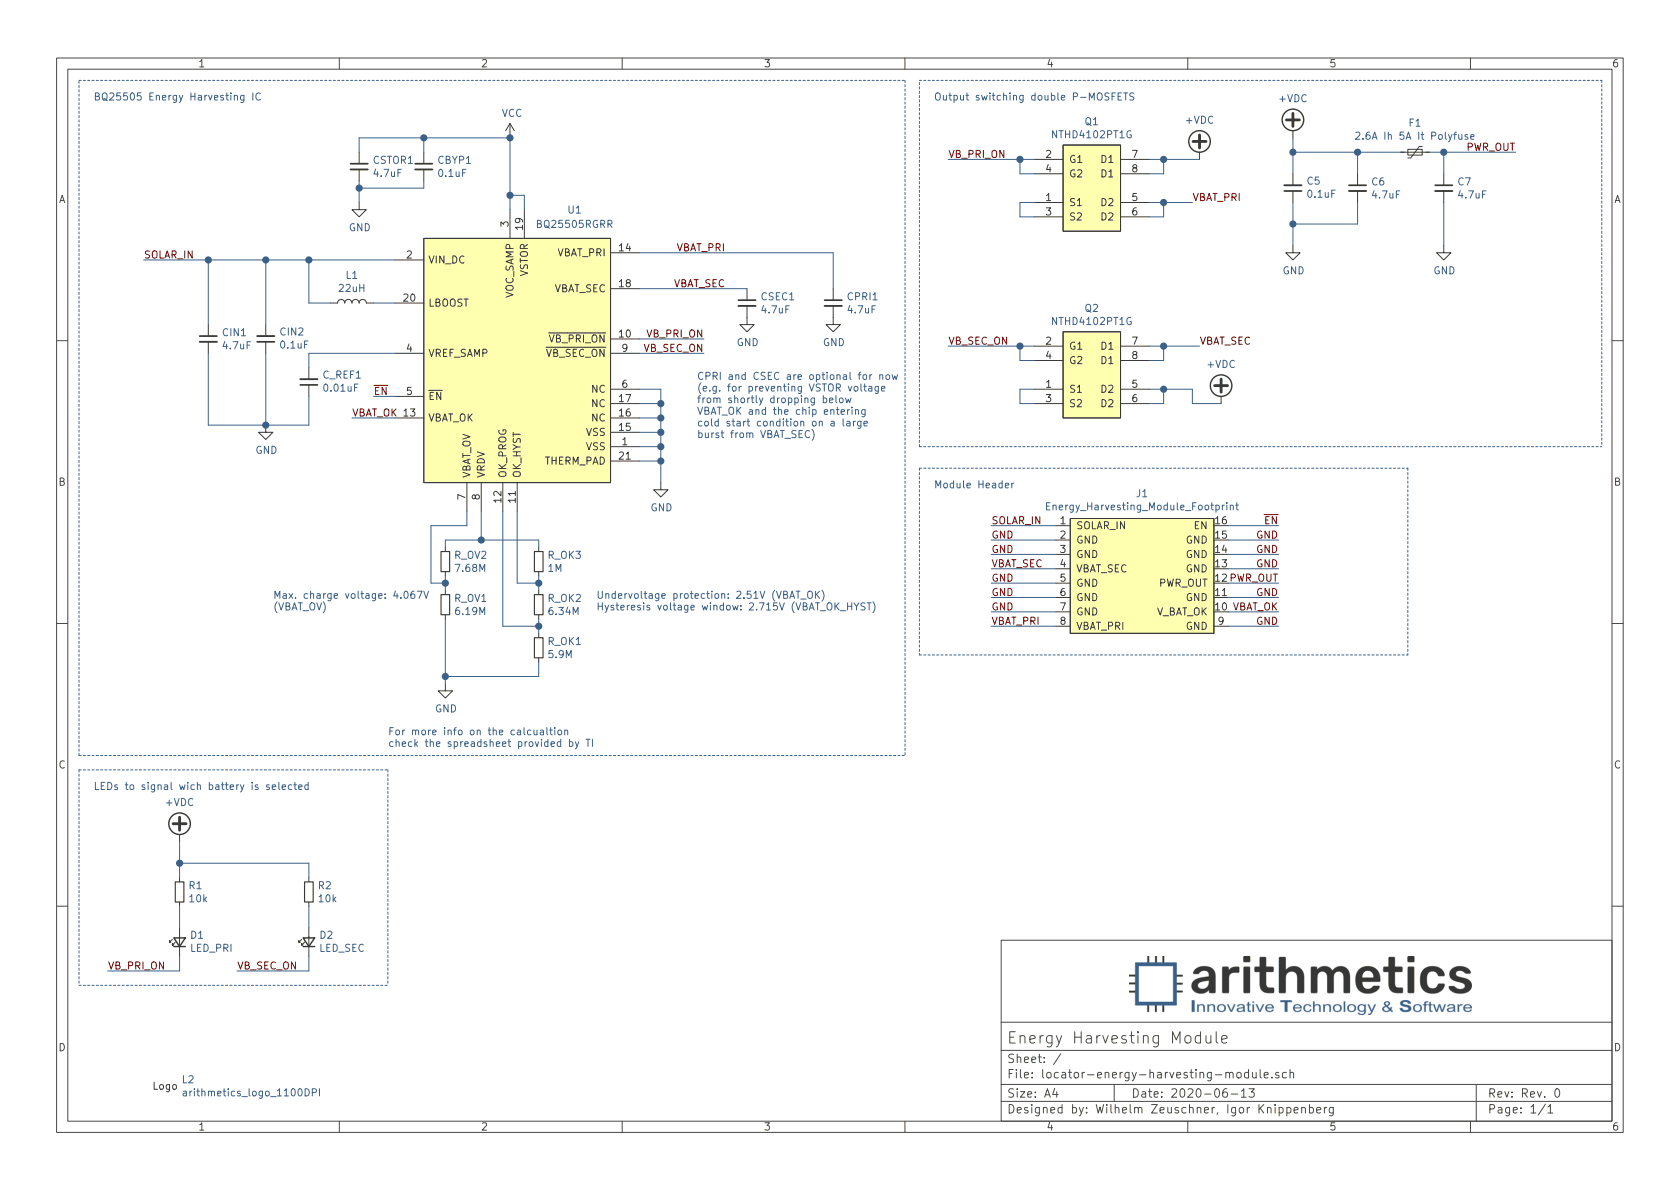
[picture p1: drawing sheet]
EESchema Schematic File Version 4
EELAYER 30 0
EELAYER END
$Descr A4 11693 8268
encoding utf-8
Sheet 1 1
Title "Energy Harvesting Module"
Date "2020-06-13"
Rev "Rev. 0"
Comp "Wilhelm Zeuschner, Igor Knippenberg"
Comment1 ""
Comment2 ""
Comment3 ""
Comment4 ""
$EndDescr
$Comp
L power:GND #PWR04
U 1 1
P 4600 3350
F 0 "#PWR04" H 4600 3100 50  0001 C CNN
F 1 "GND" H 4605 3177 50  0000 C CNN
F 2 "" H 4600 3350 50  0001 C CNN
F 3 "" H 4600 3350 50  0001 C CNN
	1    4600 3350
	1    0    0    -1  
$EndComp
Wire Wire Line
	4600 3350 4600 3200
Wire Wire Line
	4600 2800 4450 2800
Wire Wire Line
	4450 2900 4600 2900
Connection ~ 4600 2900
Wire Wire Line
	4600 2900 4600 2800
Wire Wire Line
	4450 3000 4600 3000
Connection ~ 4600 3000
Wire Wire Line
	4600 3000 4600 2900
Wire Wire Line
	4450 3100 4600 3100
Connection ~ 4600 3100
Wire Wire Line
	4600 3100 4600 3000
Wire Wire Line
	4450 3200 4600 3200
Connection ~ 4600 3200
Wire Wire Line
	4600 3200 4600 3100
Wire Wire Line
	4600 2700 4600 2800
Wire Wire Line
	4450 2700 4600 2700
Connection ~ 4600 2800
$Comp
L Device:L L1
U 1 1
P 2450 2100
F 0 "L1" V 2640 2100 50  0000 C CNN
F 1 "22uH" V 2549 2100 50  0000 C CNN
F 2 "Locator_Footprints:L_Coilcraft_LPS4018" H 2450 2100 50  0001 C CNN
F 3 "https://www.mouser.de/datasheet/2/597/lps4018-270702.pdf" H 2450 2100 50  0001 C CNN
F 4 "Fixed Inductors 22uH Shld 20% 830mA 360 mOhms " H 2450 2100 50  0001 C CNN "Description"
F 5 "https://www.mouser.de/ProductDetail/Coilcraft/LPS4018-223MRB?qs=QQJxVsr8EGYUSn8mrv3X3Q%3D%3D" H 2450 2100 50  0001 C CNN "Link"
F 6 "LPS4018-223MRB" H 2450 2100 50  0001 C CNN "MPN"
F 7 "Coilcraft " H 2450 2100 50  0001 C CNN "Manufacturer"
F 8 "Nonstandard" H 2450 2100 50  0001 C CNN "Package"
F 9 "994-LPS4018-223MRB " H 2450 2100 50  0001 C CNN "SPN"
	1    2450 2100
	0    -1   -1   0   
$EndComp
$Comp
L Device:C_Small CIN1
U 1 1
P 1450 2350
F 0 "CIN1" H 1542 2396 50  0000 L CNN
F 1 "4.7uF" H 1542 2305 50  0000 L CNN
F 2 "Capacitor_SMD:C_0603_1608Metric" H 1450 2350 50  0001 C CNN
F 3 "https://product.tdk.com/info/en/catalog/datasheets/mlcc_commercial_general_en.pdf" H 1450 2350 50  0001 C CNN
F 4 "4.7µF ±10% 16V Ceramic Capacitor X5R 0603 (1608 Metric)" H 1450 2350 50  0001 C CNN "Description"
F 5 "https://www.digikey.de/product-detail/en/tdk-corporation/C1608X5R1C475K080AC/445-7478-1-ND/2733550" H 1450 2350 50  0001 C CNN "Link"
F 6 "C1608X5R1C475K080AC" H 1450 2350 50  0001 C CNN "MPN"
F 7 "TDK Corporation" H 1450 2350 50  0001 C CNN "Manufacturer"
F 8 "C-0603 (1608 Metric) " H 1450 2350 50  0001 C CNN "Package"
F 9 "445-7478-1-ND" H 1450 2350 50  0001 C CNN "SPN"
	1    1450 2350
	1    0    0    -1  
$EndComp
$Comp
L Device:C_Small C_REF1
U 1 1
P 2150 2650
F 0 "C_REF1" H 2058 2604 50  0000 R CNN
F 1 "0.01uF" H 2058 2695 50  0000 R CNN
F 2 "Capacitor_SMD:C_0603_1608Metric" H 2150 2650 50  0001 C CNN
F 3 "https://www.murata.com/~/media/webrenewal/support/library/catalog/products/capacitor/mlcc/c02e.ashx?la=en-us" H 2150 2650 50  0001 C CNN
F 4 "10000pF ±5% 50V Ceramic Capacitor C0G, NP0 0603 (1608 Metric)" H 2150 2650 50  0001 C CNN "Description"
F 5 "https://www.digikey.de/product-detail/en/murata-electronics/GRM1885C1H103JA01D/490-9666-1-ND/4934772" H 2150 2650 50  0001 C CNN "Link"
F 6 "GRM1885C1H103JA01D" H 2150 2650 50  0001 C CNN "MPN"
F 7 "Murata Electronics" H 2150 2650 50  0001 C CNN "Manufacturer"
F 8 "C-0603 (1608 Metric) " H 2150 2650 50  0001 C CNN "Package"
F 9 "490-9666-1-ND" H 2150 2650 50  0001 C CNN "SPN"
	1    2150 2650
	-1   0    0    1   
$EndComp
Wire Wire Line
	2600 2100 2750 2100
Wire Wire Line
	1450 2250 1450 1800
Wire Wire Line
	1000 1800 1450 1800
Wire Wire Line
	2150 2100 2150 1800
Wire Wire Line
	2150 1800 2750 1800
Wire Wire Line
	2150 2100 2300 2100
$Comp
L power:GND #PWR01
U 1 1
P 1850 2950
F 0 "#PWR01" H 1850 2700 50  0001 C CNN
F 1 "GND" H 1855 2777 50  0000 C CNN
F 2 "" H 1850 2950 50  0001 C CNN
F 3 "" H 1850 2950 50  0001 C CNN
	1    1850 2950
	1    0    0    -1  
$EndComp
Wire Wire Line
	3550 1450 3550 1350
Wire Wire Line
	3550 1350 3650 1350
Wire Wire Line
	3650 1350 3650 1450
$Comp
L Device:R_Small R_OV2
U 1 1
P 3100 3900
F 0 "R_OV2" H 3159 3946 50  0000 L CNN
F 1 "7.68M" H 3159 3855 50  0000 L CNN
F 2 "Resistor_SMD:R_0603_1608Metric" H 3100 3900 50  0001 C CNN
F 3 "https://www.vishay.com/docs/20035/dcrcwe3.pdf" H 3100 3900 50  0001 C CNN
F 4 "" H 3100 3900 50  0001 C CNN "Mouser Link"
F 5 "7.68 MOhms ±1% 0.1W, 1/10W Chip Resistor 0603 (1608 Metric) Automotive AEC-Q200 Thick Film" H 3100 3900 50  0001 C CNN "Description"
F 6 "https://www.digikey.de/product-detail/en/vishay-dale/CRCW06037M68FKEA/541-7-68MHCT-ND/1180253" H 3100 3900 50  0001 C CNN "Link"
F 7 "CRCW06037M68FKEA" H 3100 3900 50  0001 C CNN "MPN"
F 8 "Vishay Dale" H 3100 3900 50  0001 C CNN "Manufacturer"
F 9 "R-0603 (1608 Metric) " H 3100 3900 50  0001 C CNN "Package"
F 10 "541-7.68MHCT-ND" H 3100 3900 50  0001 C CNN "SPN"
	1    3100 3900
	1    0    0    -1  
$EndComp
$Comp
L Device:R_Small R_OV1
U 1 1
P 3100 4200
F 0 "R_OV1" H 3159 4246 50  0000 L CNN
F 1 "6.19M" H 3159 4155 50  0000 L CNN
F 2 "Resistor_SMD:R_0603_1608Metric" H 3100 4200 50  0001 C CNN
F 3 "https://www.vishay.com/docs/20035/dcrcwe3.pdf" H 3100 4200 50  0001 C CNN
F 4 "" H 3100 4200 50  0001 C CNN "Mouser Link"
F 5 "6.19 MOhms ±1% 0.1W, 1/10W Chip Resistor 0603 (1608 Metric) Automotive AEC-Q200 Thick Film" H 3100 4200 50  0001 C CNN "Description"
F 6 "https://www.digikey.de/product-detail/en/vishay-dale/CRCW06036M19FKEA/541-6-19MHCT-ND/1180242" H 3100 4200 50  0001 C CNN "Link"
F 7 "CRCW06036M19FKEA" H 3100 4200 50  0001 C CNN "MPN"
F 8 "Vishay Dale" H 3100 4200 50  0001 C CNN "Manufacturer"
F 9 "R-0603 (1608 Metric) " H 3100 4200 50  0001 C CNN "Package"
F 10 "541-6.19MHCT-ND" H 3100 4200 50  0001 C CNN "SPN"
	1    3100 4200
	1    0    0    -1  
$EndComp
$Comp
L Device:R_Small R_OK2
U 1 1
P 3750 4200
F 0 "R_OK2" H 3809 4246 50  0000 L CNN
F 1 "6.34M" H 3809 4155 50  0000 L CNN
F 2 "Resistor_SMD:R_0603_1608Metric" H 3750 4200 50  0001 C CNN
F 3 "https://www.vishay.com/docs/20035/dcrcwe3.pdf" H 3750 4200 50  0001 C CNN
F 4 "" H 3750 4200 50  0001 C CNN "Mouser Link"
F 5 "6.34 MOhms ±1% 0.1W, 1/10W Chip Resistor 0603 (1608 Metric) Automotive AEC-Q200 Thick Film" H 3750 4200 50  0001 C CNN "Description"
F 6 "https://www.digikey.com/product-detail/en/vishay-dale/CRCW06036M34FKEA/541-6-34MHCT-ND/1180244" H 3750 4200 50  0001 C CNN "Link"
F 7 "CRCW06036M34FKEA" H 3750 4200 50  0001 C CNN "MPN"
F 8 "Vishay Dale" H 3750 4200 50  0001 C CNN "Manufacturer"
F 9 "R-0603 (1608 Metric) " H 3750 4200 50  0001 C CNN "Package"
F 10 "541-6.34MHCT-ND" H 3750 4200 50  0001 C CNN "SPN"
	1    3750 4200
	1    0    0    -1  
$EndComp
$Comp
L Device:R_Small R_OK1
U 1 1
P 3750 4500
F 0 "R_OK1" H 3809 4546 50  0000 L CNN
F 1 "5.9M" H 3809 4455 50  0000 L CNN
F 2 "Resistor_SMD:R_0603_1608Metric" H 3750 4500 50  0001 C CNN
F 3 "https://www.vishay.com/docs/20035/dcrcwe3.pdf" H 3750 4500 50  0001 C CNN
F 4 "" H 3750 4500 50  0001 C CNN "Mouser Link"
F 5 "5.9 MOhms ±1% 0.1W, 1/10W Chip Resistor 0603 (1608 Metric) Automotive AEC-Q200 Thick Film" H 3750 4500 50  0001 C CNN "Description"
F 6 "https://www.digikey.com/product-detail/en/vishay-dale/CRCW06035M90FKEA/541-5-90MHCT-ND/1180240" H 3750 4500 50  0001 C CNN "Link"
F 7 "CRCW06035M90FKEA" H 3750 4500 50  0001 C CNN "MPN"
F 8 "Vishay Dale" H 3750 4500 50  0001 C CNN "Manufacturer"
F 9 "R-0603 (1608 Metric) " H 3750 4500 50  0001 C CNN "Package"
F 10 "541-5.90MHCT-ND" H 3750 4500 50  0001 C CNN "SPN"
	1    3750 4500
	1    0    0    -1  
$EndComp
$Comp
L Device:R_Small R_OK3
U 1 1
P 3750 3900
F 0 "R_OK3" H 3809 3946 50  0000 L CNN
F 1 "1M" H 3809 3855 50  0000 L CNN
F 2 "Resistor_SMD:R_0603_1608Metric" H 3750 3900 50  0001 C CNN
F 3 "https://www.yageo.com/upload/media/product/productsearch/datasheet/rchip/PYu-AC_51_RoHS_L_7.pdf" H 3750 3900 50  0001 C CNN
F 4 "" H 3750 3900 50  0001 C CNN "Mouser link"
F 5 "1 MOhms ±1% 0.1W, 1/10W Chip Resistor 0603 (1608 Metric) Automotive AEC-Q200, Moisture Resistant Thick Film" H 3750 3900 50  0001 C CNN "Description"
F 6 "https://www.digikey.com/product-detail/en/yageo/AC0603FR-071ML/311-1MLDCT-ND/2828141" H 3750 3900 50  0001 C CNN "Link"
F 7 "AC0603FR-071ML" H 3750 3900 50  0001 C CNN "MPN"
F 8 "Yageo" H 3750 3900 50  0001 C CNN "Manufacturer"
F 9 "R-0603 (1608 Metric) " H 3750 3900 50  0001 C CNN "Package"
F 10 "311-1MLDCT-ND" H 3750 3900 50  0001 C CNN "SPN"
	1    3750 3900
	1    0    0    -1  
$EndComp
$Comp
L power:GND #PWR03
U 1 1
P 3100 4750
F 0 "#PWR03" H 3100 4500 50  0001 C CNN
F 1 "GND" H 3105 4577 50  0000 C CNN
F 2 "" H 3100 4750 50  0001 C CNN
F 3 "" H 3100 4750 50  0001 C CNN
	1    3100 4750
	1    0    0    -1  
$EndComp
Wire Wire Line
	3750 3750 3750 3800
Wire Wire Line
	3000 4050 3100 4050
Wire Wire Line
	3100 4050 3100 4000
Wire Wire Line
	3100 4050 3100 4100
Connection ~ 3100 4050
Wire Wire Line
	3750 4350 3750 4300
Wire Wire Line
	3750 4400 3750 4350
Connection ~ 3750 4350
Wire Wire Line
	3100 3750 3100 3800
Wire Wire Line
	3100 3750 3350 3750
Wire Wire Line
	3350 3550 3350 3750
Wire Wire Line
	3000 3650 3250 3650
Wire Wire Line
	3250 3650 3250 3550
Wire Wire Line
	3000 3650 3000 4050
Wire Wire Line
	3750 4700 3750 4600
Wire Wire Line
	3750 4000 3750 4050
Wire Wire Line
	3100 4300 3100 4700
Connection ~ 3350 3750
Wire Wire Line
	3500 4350 3750 4350
Wire Wire Line
	3100 4700 3750 4700
Connection ~ 3100 4700
Wire Wire Line
	3100 4700 3100 4750
Wire Wire Line
	3750 4050 3600 4050
Connection ~ 3750 4050
Wire Wire Line
	3750 4050 3750 4100
$Comp
L Device:C_Small CSTOR1
U 1 1
P 2500 1150
F 0 "CSTOR1" H 2592 1196 50  0000 L CNN
F 1 "4.7uF" H 2592 1105 50  0000 L CNN
F 2 "Capacitor_SMD:C_0603_1608Metric" H 2500 1150 50  0001 C CNN
F 3 "https://product.tdk.com/info/en/catalog/datasheets/mlcc_commercial_general_en.pdf" H 2500 1150 50  0001 C CNN
F 4 "4.7µF ±10% 16V Ceramic Capacitor X5R 0603 (1608 Metric)" H 2500 1150 50  0001 C CNN "Description"
F 5 "https://www.digikey.de/product-detail/en/tdk-corporation/C1608X5R1C475K080AC/445-7478-1-ND/2733550" H 2500 1150 50  0001 C CNN "Link"
F 6 "C1608X5R1C475K080AC" H 2500 1150 50  0001 C CNN "MPN"
F 7 "TDK Corporation" H 2500 1150 50  0001 C CNN "Manufacturer"
F 8 "C-0603 (1608 Metric) " H 2500 1150 50  0001 C CNN "Package"
F 9 "445-7478-1-ND" H 2500 1150 50  0001 C CNN "SPN"
	1    2500 1150
	1    0    0    -1  
$EndComp
Wire Wire Line
	2150 2550 2150 2450
Wire Wire Line
	2150 2950 2150 2750
Wire Wire Line
	1450 2450 1450 2950
Connection ~ 1450 1800
Wire Wire Line
	2150 2450 2750 2450
$Comp
L Device:C_Small CIN2
U 1 1
P 1850 2350
F 0 "CIN2" H 1758 2304 50  0000 R CNN
F 1 "0.1uF" H 1758 2395 50  0000 R CNN
F 2 "Capacitor_SMD:C_0603_1608Metric" H 1850 2350 50  0001 C CNN
F 3 "https://content.kemet.com/datasheets/KEM_C1090_X7R_ESD.pdf" H 1850 2350 50  0001 C CNN
F 4 "0.1µF ±5% 16V Ceramic Capacitor X7R 0603 (1608 Metric)" H 1850 2350 50  0001 C CNN "Description"
F 5 "https://www.digikey.com/product-detail/en/kemet/C0603X104J4RECAUTO/399-17843-6-ND/8640583" H 1850 2350 50  0001 C CNN "Link"
F 6 "C0603X104J4RECAUTO" H 1850 2350 50  0001 C CNN "MPN"
F 7 "KEMET" H 1850 2350 50  0001 C CNN "Manufacturer"
F 8 "C-0603 (1608 Metric) " H 1850 2350 50  0001 C CNN "Package"
F 9 "399-17843-6-ND" H 1850 2350 50  0001 C CNN "SPN"
	1    1850 2350
	-1   0    0    1   
$EndComp
Wire Wire Line
	1850 2250 1850 1800
Wire Wire Line
	1450 1800 1850 1800
Wire Wire Line
	1850 1800 2150 1800
Connection ~ 1850 1800
Connection ~ 2150 1800
Wire Wire Line
	1450 2950 1850 2950
Wire Wire Line
	1850 2450 1850 2950
Connection ~ 1850 2950
Wire Wire Line
	1850 2950 2150 2950
Text Notes 2700 5200 0    50   ~ 0
For more info on the calcualtion\ncheck the spreadsheet provided by TI
Wire Wire Line
	2500 1050 2500 950 
Connection ~ 3550 1350
$Comp
L power:GND #PWR02
U 1 1
P 2500 1400
F 0 "#PWR02" H 2500 1150 50  0001 C CNN
F 1 "GND" H 2505 1227 50  0000 C CNN
F 2 "" H 2500 1400 50  0001 C CNN
F 3 "" H 2500 1400 50  0001 C CNN
	1    2500 1400
	1    0    0    -1  
$EndComp
Wire Wire Line
	2500 1400 2500 1300
Connection ~ 2500 1300
Wire Wire Line
	2500 1300 2500 1250
Wire Wire Line
	3550 950  3550 1350
Text Label 1000 1800 0    50   ~ 0
SOLAR_IN
Text Label 5050 2000 2    50   ~ 0
VBAT_SEC
Text Label 5050 1750 2    50   ~ 0
VBAT_PRI
Text Label 6900 3650 0    50   ~ 0
SOLAR_IN
Text Label 6900 3750 0    50   ~ 0
GND
Text Label 6900 4150 0    50   ~ 0
GND
Text Label 8900 3750 2    50   ~ 0
GND
Text Label 8900 3950 2    50   ~ 0
GND
Text Label 6900 4350 0    50   ~ 0
VBAT_PRI
Text Notes 6500 3400 0    50   ~ 0
Module Header
Text Label 6900 3950 0    50   ~ 0
VBAT_SEC
Wire Notes Line
	9800 3250 9800 4550
$Comp
L Device:Polyfuse_Small F1
U 1 1
P 9850 1050
F 0 "F1" V 9645 1050 50  0000 C CNN
F 1 "2.6A Ih 5A It Polyfuse" V 9736 1050 50  0000 C CNN
F 2 "Fuse:Fuse_1812_4532Metric_Castellated" H 9900 850 50  0001 L CNN
F 3 "https://www.belfuse.com/resources/datasheets/circuitprotection/ds-cp-0zcg-series.pdf" H 9850 1050 50  0001 C CNN
F 4 "Polymeric PTC Resettable Fuse 8V 2.6A Ih Surface Mount 1812 (4532 Metric), Concave" H 9850 1050 50  0001 C CNN "Description"
F 5 "https://www.digikey.de/product-detail/en/bel-fuse-inc/0ZCG0260FF2C/507-1778-1-ND/4156282" H 9850 1050 50  0001 C CNN "Link"
F 6 "0ZCG0260FF2C" H 9850 1050 50  0001 C CNN "MPN"
F 7 "Bel Fuse Inc." H 9850 1050 50  0001 C CNN "Manufacturer"
F 8 "1812 (4532 Metric), Concave " H 9850 1050 50  0001 C CNN "Package"
F 9 "507-1778-1-ND" H 9850 1050 50  0001 C CNN "SPN"
	1    9850 1050
	0    1    1    0   
$EndComp
Wire Notes Line
	6400 3250 9800 3250
Wire Notes Line
	6400 3250 6400 4550
Wire Notes Line
	6400 4550 9800 4550
$Comp
L Device:C_Small C6
U 1 1
P 9450 1300
F 0 "C6" H 9542 1346 50  0000 L CNN
F 1 "4.7uF" H 9542 1255 50  0000 L CNN
F 2 "Capacitor_SMD:C_0603_1608Metric" H 9450 1300 50  0001 C CNN
F 3 "https://product.tdk.com/info/en/catalog/datasheets/mlcc_commercial_general_en.pdf" H 9450 1300 50  0001 C CNN
F 4 "4.7µF ±10% 16V Ceramic Capacitor X5R 0603 (1608 Metric)" H 9450 1300 50  0001 C CNN "Description"
F 5 "https://www.digikey.de/product-detail/en/tdk-corporation/C1608X5R1C475K080AC/445-7478-1-ND/2733550" H 9450 1300 50  0001 C CNN "Link"
F 6 "C1608X5R1C475K080AC" H 9450 1300 50  0001 C CNN "MPN"
F 7 "TDK Corporation" H 9450 1300 50  0001 C CNN "Manufacturer"
F 8 "C-0603 (1608 Metric) " H 9450 1300 50  0001 C CNN "Package"
F 9 "445-7478-1-ND" H 9450 1300 50  0001 C CNN "SPN"
	1    9450 1300
	1    0    0    -1  
$EndComp
$Comp
L Device:C_Small C5
U 1 1
P 9000 1300
F 0 "C5" H 8908 1254 50  0000 R CNN
F 1 "0.1uF" H 8908 1345 50  0000 R CNN
F 2 "Capacitor_SMD:C_0603_1608Metric" H 9000 1300 50  0001 C CNN
F 3 "https://content.kemet.com/datasheets/KEM_C1090_X7R_ESD.pdf" H 9000 1300 50  0001 C CNN
F 4 "0.1µF ±5% 16V Ceramic Capacitor X7R 0603 (1608 Metric)" H 9000 1300 50  0001 C CNN "Description"
F 5 "https://www.digikey.com/product-detail/en/kemet/C0603X104J4RECAUTO/399-17843-6-ND/8640583" H 9000 1300 50  0001 C CNN "Link"
F 6 "C0603X104J4RECAUTO" H 9000 1300 50  0001 C CNN "MPN"
F 7 "KEMET" H 9000 1300 50  0001 C CNN "Manufacturer"
F 8 "C-0603 (1608 Metric) " H 9000 1300 50  0001 C CNN "Package"
F 9 "399-17843-6-ND" H 9000 1300 50  0001 C CNN "SPN"
	1    9000 1300
	-1   0    0    1   
$EndComp
Text Notes 6500 700  0    50   ~ 0
Output switching double P-MOSFETS
Wire Notes Line
	6400 3100 6400 550 
Connection ~ 8100 1400
Wire Wire Line
	8300 1400 8100 1400
Text Label 8300 1400 0    50   ~ 0
VBAT_PRI
Connection ~ 8100 2400
Wire Wire Line
	8100 2400 8350 2400
$Comp
L power:+VDC #PWR011
U 1 1
P 8500 2800
F 0 "#PWR011" H 8500 2700 50  0001 C CNN
F 1 "+VDC" H 8500 3075 50  0000 C CNN
F 2 "" H 8500 2800 50  0001 C CNN
F 3 "" H 8500 2800 50  0001 C CNN
	1    8500 2800
	1    0    0    -1  
$EndComp
Wire Wire Line
	8000 2400 8100 2400
Connection ~ 8100 2700
Wire Wire Line
	8300 2700 8100 2700
Text Label 8350 2400 0    50   ~ 0
VBAT_SEC
Connection ~ 8100 1100
Wire Wire Line
	8350 1100 8100 1100
Wire Wire Line
	7100 2800 7200 2800
Wire Wire Line
	7100 2700 7100 2800
Wire Wire Line
	7200 2700 7100 2700
Wire Wire Line
	7100 1400 7200 1400
Wire Wire Line
	7100 1500 7200 1500
Wire Wire Line
	7100 1400 7100 1500
Wire Wire Line
	8100 2800 8000 2800
Wire Wire Line
	8100 2700 8100 2800
Wire Wire Line
	8000 2700 8100 2700
Wire Wire Line
	8100 2500 8000 2500
Wire Wire Line
	8100 2400 8100 2500
Wire Wire Line
	8100 1500 8000 1500
Wire Wire Line
	8100 1400 8100 1500
Wire Wire Line
	8000 1400 8100 1400
Wire Wire Line
	8100 1200 8000 1200
Wire Wire Line
	8100 1100 8100 1200
Wire Wire Line
	8000 1100 8100 1100
Wire Wire Line
	7100 2400 7200 2400
Connection ~ 7100 2400
Wire Wire Line
	7100 2500 7200 2500
Wire Wire Line
	7100 2400 7100 2500
Wire Wire Line
	7100 1100 7200 1100
Connection ~ 7100 1100
Wire Wire Line
	7100 1200 7100 1100
Wire Wire Line
	7200 1200 7100 1200
Wire Notes Line
	550  550  6300 550 
Wire Notes Line
	6300 550  6300 5250
Wire Notes Line
	550  5250 550  550 
Wire Notes Line
	550  5250 6300 5250
Text Notes 650  700  0    50   ~ 0
BQ25505 Energy Harvesting IC
$Comp
L power:+VDC #PWR0101
U 1 1
P 9000 950
F 0 "#PWR0101" H 9000 850 50  0001 C CNN
F 1 "+VDC" H 9000 1225 50  0000 C CNN
F 2 "" H 9000 950 50  0001 C CNN
F 3 "" H 9000 950 50  0001 C CNN
	1    9000 950 
	1    0    0    -1  
$EndComp
$Comp
L power:GND #PWR0102
U 1 1
P 9000 1700
F 0 "#PWR0102" H 9000 1450 50  0001 C CNN
F 1 "GND" H 9005 1527 50  0000 C CNN
F 2 "" H 9000 1700 50  0001 C CNN
F 3 "" H 9000 1700 50  0001 C CNN
	1    9000 1700
	1    0    0    -1  
$EndComp
Wire Wire Line
	9000 950  9000 1050
Wire Wire Line
	9000 1050 9450 1050
Wire Wire Line
	9450 1050 9450 1200
Connection ~ 9000 1050
Wire Wire Line
	9000 1050 9000 1200
Wire Wire Line
	9000 1550 9450 1550
Wire Wire Line
	9450 1550 9450 1400
Connection ~ 9000 1550
Wire Wire Line
	9000 1550 9000 1400
Text Label 10550 1050 2    50   ~ 0
PWR_OUT
Wire Wire Line
	10550 1050 10050 1050
Wire Wire Line
	9000 1550 9000 1700
$Comp
L power:GND #PWR0103
U 1 1
P 10050 1700
F 0 "#PWR0103" H 10050 1450 50  0001 C CNN
F 1 "GND" H 10055 1527 50  0000 C CNN
F 2 "" H 10050 1700 50  0001 C CNN
F 3 "" H 10050 1700 50  0001 C CNN
	1    10050 1700
	1    0    0    -1  
$EndComp
Wire Wire Line
	9750 1050 9450 1050
Connection ~ 9450 1050
Wire Notes Line
	11150 550  11150 3100
Wire Notes Line
	6400 550  11150 550 
Wire Notes Line
	6400 3100 11150 3100
Wire Wire Line
	10050 1200 10050 1050
Connection ~ 10050 1050
Wire Wire Line
	10050 1050 9950 1050
Text Label 6900 3850 0    50   ~ 0
GND
Wire Wire Line
	3500 3550 3500 4350
Wire Wire Line
	3600 3550 3600 4050
Wire Wire Line
	3350 3750 3750 3750
$Comp
L Locator_Library:Energy_Harvesting_Module_Footprint J1
U 1 1
P 7950 4000
F 0 "J1" H 7950 4575 50  0000 C CNN
F 1 "Energy_Harvesting_Module_Footprint" H 7950 4484 50  0000 C CNN
F 2 "Locator_Footprints:Energy_Harvesting_Module_Footprint" H 7950 4600 50  0001 C CNN
F 3 "" H 7950 4600 50  0001 C CNN
F 4 "DNP" H 7950 4000 50  0001 C CNN "Assembly"
	1    7950 4000
	1    0    0    -1  
$EndComp
$Comp
L Locator_Library:NTHD4102PT1G Q1
U 1 1
P 7600 1300
F 0 "Q1" H 7600 1765 50  0000 C CNN
F 1 "NTHD4102PT1G" H 7600 1674 50  0000 C CNN
F 2 "Locator_Footprints:NTHD4102P_ChipFET_CASE_1206A" H 7600 2100 50  0001 C CNN
F 3 "https://www.onsemi.com/pub/Collateral/NTHD4102P-D.PDF" H 7600 2100 50  0001 C CNN
F 4 "Mosfet Array 2 P-Channel (Dual) 20V 2.9A 1.1W Surface Mount ChipFET™" H 7600 1300 50  0001 C CNN "Description"
F 5 "https://www.digikey.de/product-detail/en/on-semiconductor/NTHD4102PT1G/NTHD4102PT1GOSCT-ND/2122000" H 7600 1300 50  0001 C CNN "Link"
F 6 "NTHD4102PT1G" H 7600 1300 50  0001 C CNN "MPN"
F 7 "ON Semiconductor" H 7600 1300 50  0001 C CNN "Manufacturer"
F 8 "8-SMD, Flat Lead " H 7600 1300 50  0001 C CNN "Package"
F 9 "NTHD4102PT1GOSCT-ND" H 7600 1300 50  0001 C CNN "SPN"
	1    7600 1300
	1    0    0    -1  
$EndComp
$Comp
L Locator_Library:NTHD4102PT1G Q2
U 1 1
P 7600 2600
F 0 "Q2" H 7600 3065 50  0000 C CNN
F 1 "NTHD4102PT1G" H 7600 2974 50  0000 C CNN
F 2 "Locator_Footprints:NTHD4102P_ChipFET_CASE_1206A" H 7600 3400 50  0001 C CNN
F 3 "https://www.onsemi.com/pub/Collateral/NTHD4102P-D.PDF" H 7600 3400 50  0001 C CNN
F 4 "Mosfet Array 2 P-Channel (Dual) 20V 2.9A 1.1W Surface Mount ChipFET™" H 7600 2600 50  0001 C CNN "Description"
F 5 "https://www.digikey.de/product-detail/en/on-semiconductor/NTHD4102PT1G/NTHD4102PT1GOSCT-ND/2122000" H 7600 2600 50  0001 C CNN "Link"
F 6 "NTHD4102PT1G" H 7600 2600 50  0001 C CNN "MPN"
F 7 "ON Semiconductor" H 7600 2600 50  0001 C CNN "Manufacturer"
F 8 "8-SMD, Flat Lead " H 7600 2600 50  0001 C CNN "Package"
F 9 "NTHD4102PT1GOSCT-ND" H 7600 2600 50  0001 C CNN "SPN"
	1    7600 2600
	1    0    0    -1  
$EndComp
$Comp
L Locator_Library:BQ25505 U1
U 1 1
P 3600 2500
F 0 "U1" H 4000 3550 50  0000 C CNN
F 1 "BQ25505RGRR" H 4000 3450 50  0000 C CNN
F 2 "Locator_Footprints:BQ25505" H 4300 3350 50  0001 L CNN
F 3 "http://www.ti.com/lit/ds/symlink/bq25505.pdf" H 4300 3250 50  0001 L CNN
F 4 "Energy Harvesting PMIC 20-VQFN (3.5x3.5)" H 3600 2500 50  0001 C CNN "Description"
F 5 "https://www.digikey.de/product-detail/en/texas-instruments/BQ25505RGRR/296-37078-1-ND/4493883" H 3600 2500 50  0001 C CNN "Link"
F 6 "BQ25505RGRR" H 3600 2500 50  0001 C CNN "MPN"
F 7 "Texas Instruments" H 3600 2500 50  0001 C CNN "Manufacturer"
F 8 "20-VFQFN Exposed Pad " H 3600 2500 50  0001 C CNN "Package"
F 9 "296-37078-1-ND" H 3600 2500 50  0001 C CNN "SPN"
	1    3600 2500
	1    0    0    -1  
$EndComp
$Comp
L Locator_Library:arithmetics_logo_1100DPI L2
U 1 1
P 1150 7350
F 0 "L2" H 1263 7195 50  0000 L CNN
F 1 "arithmetics_logo_1100DPI" H 1263 7104 50  0000 L CNN
F 2 "arithmetics_logos:logo_1100_DPI" H 1150 7350 50  0001 C CNN
F 3 "" H 1150 7350 50  0001 C CNN
F 4 "DNP" H 1150 7350 50  0001 C CNN "Assembly"
	1    1150 7350
	1    0    0    -1  
$EndComp
Wire Wire Line
	8550 3850 8900 3850
Wire Wire Line
	8550 3950 8900 3950
Wire Wire Line
	7350 4250 6900 4250
Wire Wire Line
	7350 4050 6900 4050
Wire Wire Line
	7350 4350 6900 4350
Wire Wire Line
	7350 4150 6900 4150
Wire Wire Line
	7350 3950 6900 3950
Wire Wire Line
	7350 3850 6900 3850
Wire Wire Line
	7350 3750 6900 3750
Wire Wire Line
	7350 3650 6900 3650
Wire Wire Line
	8550 3750 8900 3750
Text Label 8900 3850 2    50   ~ 0
GND
Text Label 6900 4250 0    50   ~ 0
GND
Wire Wire Line
	10050 1400 10050 1700
$Comp
L Device:C_Small C7
U 1 1
P 10050 1300
F 0 "C7" H 10142 1346 50  0000 L CNN
F 1 "4.7uF" H 10142 1255 50  0000 L CNN
F 2 "Capacitor_SMD:C_0603_1608Metric" H 10050 1300 50  0001 C CNN
F 3 "https://product.tdk.com/info/en/catalog/datasheets/mlcc_commercial_general_en.pdf" H 10050 1300 50  0001 C CNN
F 4 "4.7µF ±10% 16V Ceramic Capacitor X5R 0603 (1608 Metric)" H 10050 1300 50  0001 C CNN "Description"
F 5 "https://www.digikey.de/product-detail/en/tdk-corporation/C1608X5R1C475K080AC/445-7478-1-ND/2733550" H 10050 1300 50  0001 C CNN "Link"
F 6 "C1608X5R1C475K080AC" H 10050 1300 50  0001 C CNN "MPN"
F 7 "TDK Corporation" H 10050 1300 50  0001 C CNN "Manufacturer"
F 8 "C-0603 (1608 Metric) " H 10050 1300 50  0001 C CNN "Package"
F 9 "445-7478-1-ND" H 10050 1300 50  0001 C CNN "SPN"
	1    10050 1300
	1    0    0    -1  
$EndComp
Wire Wire Line
	8550 4150 8900 4150
Wire Wire Line
	8550 4050 8900 4050
Wire Wire Line
	8550 4350 8900 4350
Text Label 8900 4350 2    50   ~ 0
GND
Text Label 8900 4050 2    50   ~ 0
PWR_OUT
$Comp
L power:VCC #PWR0105
U 1 1
P 3550 950
F 0 "#PWR0105" H 3550 800 50  0001 C CNN
F 1 "VCC" H 3565 1123 50  0000 C CNN
F 2 "" H 3550 950 50  0001 C CNN
F 3 "" H 3550 950 50  0001 C CNN
	1    3550 950 
	1    0    0    -1  
$EndComp
Connection ~ 3550 950 
Text Notes 1900 4250 0    50   ~ 0
Max. charge voltage: 4.067V\n(VBAT_OV)
Text Notes 4150 4250 0    50   ~ 0
Undervoltage protection: 2.51V (VBAT_OK)\nHysteresis voltage window: 2.715V (VBAT_OK_HYST)
$Comp
L power:+VDC #PWR010
U 1 1
P 8350 1100
F 0 "#PWR010" H 8350 1000 50  0001 C CNN
F 1 "+VDC" H 8350 1375 50  0000 C CNN
F 2 "" H 8350 1100 50  0001 C CNN
F 3 "" H 8350 1100 50  0001 C CNN
	1    8350 1100
	1    0    0    -1  
$EndComp
Wire Wire Line
	8300 2700 8300 2800
Wire Wire Line
	8300 2800 8500 2800
Wire Wire Line
	2500 950  2950 950 
$Comp
L Device:C_Small CBYP1
U 1 1
P 2950 1150
F 0 "CBYP1" H 3042 1196 50  0000 L CNN
F 1 "0.1uF" H 3042 1105 50  0000 L CNN
F 2 "Capacitor_SMD:C_0603_1608Metric" H 2950 1150 50  0001 C CNN
F 3 "https://content.kemet.com/datasheets/KEM_C1090_X7R_ESD.pdf" H 2950 1150 50  0001 C CNN
F 4 "0.1µF ±5% 16V Ceramic Capacitor X7R 0603 (1608 Metric)" H 2950 1150 50  0001 C CNN "Description"
F 5 "https://www.digikey.com/product-detail/en/kemet/C0603X104J4RECAUTO/399-17843-6-ND/8640583" H 2950 1150 50  0001 C CNN "Link"
F 6 "C0603X104J4RECAUTO" H 2950 1150 50  0001 C CNN "MPN"
F 7 "KEMET" H 2950 1150 50  0001 C CNN "Manufacturer"
F 8 "C-0603 (1608 Metric) " H 2950 1150 50  0001 C CNN "Package"
F 9 "399-17843-6-ND" H 2950 1150 50  0001 C CNN "SPN"
	1    2950 1150
	1    0    0    -1  
$EndComp
Wire Wire Line
	2500 1300 2950 1300
Connection ~ 2950 950 
Wire Wire Line
	2950 950  3550 950 
Wire Wire Line
	2950 1250 2950 1300
Wire Wire Line
	2950 950  2950 1050
Wire Wire Line
	4450 1750 5800 1750
$Comp
L Device:C_Small CPRI1
U 1 1
P 5800 2100
F 0 "CPRI1" H 5892 2146 50  0000 L CNN
F 1 "4.7uF" H 5892 2055 50  0000 L CNN
F 2 "Capacitor_SMD:C_0603_1608Metric" H 5800 2100 50  0001 C CNN
F 3 "https://product.tdk.com/info/en/catalog/datasheets/mlcc_commercial_general_en.pdf" H 5800 2100 50  0001 C CNN
F 4 "4.7µF ±10% 16V Ceramic Capacitor X5R 0603 (1608 Metric)" H 5800 2100 50  0001 C CNN "Description"
F 5 "https://www.digikey.de/product-detail/en/tdk-corporation/C1608X5R1C475K080AC/445-7478-1-ND/2733550" H 5800 2100 50  0001 C CNN "Link"
F 6 "C1608X5R1C475K080AC" H 5800 2100 50  0001 C CNN "MPN"
F 7 "TDK Corporation" H 5800 2100 50  0001 C CNN "Manufacturer"
F 8 "C-0603 (1608 Metric) " H 5800 2100 50  0001 C CNN "Package"
F 9 "445-7478-1-ND" H 5800 2100 50  0001 C CNN "SPN"
	1    5800 2100
	1    0    0    -1  
$EndComp
$Comp
L power:GND #PWR0106
U 1 1
P 5800 2200
F 0 "#PWR0106" H 5800 1950 50  0001 C CNN
F 1 "GND" H 5805 2027 50  0000 C CNN
F 2 "" H 5800 2200 50  0001 C CNN
F 3 "" H 5800 2200 50  0001 C CNN
	1    5800 2200
	1    0    0    -1  
$EndComp
Text Label 6900 4050 0    50   ~ 0
GND
$Comp
L Device:C_Small CSEC1
U 1 1
P 5200 2100
F 0 "CSEC1" H 5292 2146 50  0000 L CNN
F 1 "4.7uF" H 5292 2055 50  0000 L CNN
F 2 "Capacitor_SMD:C_0603_1608Metric" H 5200 2100 50  0001 C CNN
F 3 "https://product.tdk.com/info/en/catalog/datasheets/mlcc_commercial_general_en.pdf" H 5200 2100 50  0001 C CNN
F 4 "4.7µF ±10% 16V Ceramic Capacitor X5R 0603 (1608 Metric)" H 5200 2100 50  0001 C CNN "Description"
F 5 "https://www.digikey.de/product-detail/en/tdk-corporation/C1608X5R1C475K080AC/445-7478-1-ND/2733550" H 5200 2100 50  0001 C CNN "Link"
F 6 "C1608X5R1C475K080AC" H 5200 2100 50  0001 C CNN "MPN"
F 7 "TDK Corporation" H 5200 2100 50  0001 C CNN "Manufacturer"
F 8 "C-0603 (1608 Metric) " H 5200 2100 50  0001 C CNN "Package"
F 9 "445-7478-1-ND" H 5200 2100 50  0001 C CNN "SPN"
	1    5200 2100
	1    0    0    -1  
$EndComp
$Comp
L power:GND #PWR0107
U 1 1
P 5200 2200
F 0 "#PWR0107" H 5200 1950 50  0001 C CNN
F 1 "GND" H 5205 2027 50  0000 C CNN
F 2 "" H 5200 2200 50  0001 C CNN
F 3 "" H 5200 2200 50  0001 C CNN
	1    5200 2200
	1    0    0    -1  
$EndComp
Wire Wire Line
	4450 2000 5200 2000
Wire Wire Line
	5800 1750 5800 2000
Text Notes 4850 3050 0    50   ~ 0
CPRI and CSEC are optional for now\n(e.g. for preventing VSTOR voltage \nfrom shortly dropping below \nVBAT_OK and the chip entering \ncold start condition on a large\nburst from VBAT_SEC)\n
$Comp
L power:+VDC #PWR0104
U 1 1
P 1250 5850
F 0 "#PWR0104" H 1250 5750 50  0001 C CNN
F 1 "+VDC" H 1250 6125 50  0000 C CNN
F 2 "" H 1250 5850 50  0001 C CNN
F 3 "" H 1250 5850 50  0001 C CNN
	1    1250 5850
	1    0    0    -1  
$EndComp
Wire Wire Line
	2150 6300 2150 6450
Wire Wire Line
	2150 6000 2150 6100
Wire Wire Line
	1250 6300 1250 6450
Connection ~ 1250 6000
Wire Wire Line
	1250 6000 1250 6100
$Comp
L Device:R_Small R1
U 1 1
P 1250 6200
F 0 "R1" H 1309 6246 50  0000 L CNN
F 1 "10k" H 1309 6155 50  0000 L CNN
F 2 "Resistor_SMD:R_0603_1608Metric" H 1250 6200 50  0001 C CNN
F 3 "https://www.yageo.com/upload/media/product/productsearch/datasheet/rchip/PYu-AC_51_RoHS_L_7.pdf" H 1250 6200 50  0001 C CNN
F 4 "10 kOhms ±5% 0.1W, 1/10W Chip Resistor 0603 (1608 Metric) Automotive AEC-Q200, Moisture Resistant Thick Film" H 1250 6200 50  0001 C CNN "Description"
F 5 "https://www.digikey.com/product-detail/en/yageo/AC0603JR-0710KL/311-10KLECT-ND/2828151" H 1250 6200 50  0001 C CNN "Link"
F 6 "AC0603JR-0710KL" H 1250 6200 50  0001 C CNN "MPN"
F 7 "Yageo" H 1250 6200 50  0001 C CNN "Manufacturer"
F 8 "R-0603 (1608 Metric) " H 1250 6200 50  0001 C CNN "Package"
F 9 "311-10KLECT-ND" H 1250 6200 50  0001 C CNN "SPN"
	1    1250 6200
	1    0    0    -1  
$EndComp
$Comp
L Device:R_Small R2
U 1 1
P 2150 6200
F 0 "R2" H 2209 6246 50  0000 L CNN
F 1 "10k" H 2209 6155 50  0000 L CNN
F 2 "Resistor_SMD:R_0603_1608Metric" H 2150 6200 50  0001 C CNN
F 3 "https://www.yageo.com/upload/media/product/productsearch/datasheet/rchip/PYu-AC_51_RoHS_L_7.pdf" H 2150 6200 50  0001 C CNN
F 4 "10 kOhms ±5% 0.1W, 1/10W Chip Resistor 0603 (1608 Metric) Automotive AEC-Q200, Moisture Resistant Thick Film" H 2150 6200 50  0001 C CNN "Description"
F 5 "https://www.digikey.com/product-detail/en/yageo/AC0603JR-0710KL/311-10KLECT-ND/2828151" H 2150 6200 50  0001 C CNN "Link"
F 6 "AC0603JR-0710KL" H 2150 6200 50  0001 C CNN "MPN"
F 7 "Yageo" H 2150 6200 50  0001 C CNN "Manufacturer"
F 8 "R-0603 (1608 Metric) " H 2150 6200 50  0001 C CNN "Package"
F 9 "311-10KLECT-ND" H 2150 6200 50  0001 C CNN "SPN"
	1    2150 6200
	1    0    0    -1  
$EndComp
Wire Wire Line
	2150 6650 2150 6750
Wire Wire Line
	1250 6650 1250 6750
Wire Wire Line
	1250 6000 2150 6000
Wire Wire Line
	1250 5850 1250 6000
$Comp
L Device:LED_Small D2
U 1 1
P 2150 6550
F 0 "D2" V 2196 6480 50  0000 R CNN
F 1 "LED_SEC" V 2105 6480 50  0000 R CNN
F 2 "Locator_Footprints:LED_0603_1608Metric" V 2150 6550 50  0001 C CNN
F 3 "https://dammedia.osram.info/media/resource/hires/osram-dam-2493517/LS%20L29K.pdf" V 2150 6550 50  0001 C CNN
F 4 "Red 630nm LED Indication - Discrete Vf=1.8V 0603 (1608 Metric)" H 2150 6550 50  0001 C CNN "Description"
F 5 "https://www.digikey.com/product-detail/en/osram-opto-semiconductors-inc/LS-L29K-G1H2-1-Z/475-3124-1-ND/4899561" H 2150 6550 50  0001 C CNN "Link"
F 6 "LS L29K-G1H2-1-Z" H 2150 6550 50  0001 C CNN "MPN"
F 7 "OSRAM Opto Semiconductors Inc." H 2150 6550 50  0001 C CNN "Manufacturer"
F 8 "LED-0603 (1608 Metric) " H 2150 6550 50  0001 C CNN "Package"
F 9 "475-3124-1-ND" H 2150 6550 50  0001 C CNN "SPN"
	1    2150 6550
	0    -1   -1   0   
$EndComp
$Comp
L Device:LED_Small D1
U 1 1
P 1250 6550
F 0 "D1" V 1296 6480 50  0000 R CNN
F 1 "LED_PRI" V 1205 6480 50  0000 R CNN
F 2 "Locator_Footprints:LED_0603_1608Metric" V 1250 6550 50  0001 C CNN
F 3 "https://dammedia.osram.info/media/resource/hires/osram-dam-2493517/LS%20L29K.pdf" V 1250 6550 50  0001 C CNN
F 4 "Red 630nm LED Indication - Discrete Vf=1.8V 0603 (1608 Metric)" H 1250 6550 50  0001 C CNN "Description"
F 5 "https://www.digikey.com/product-detail/en/osram-opto-semiconductors-inc/LS-L29K-G1H2-1-Z/475-3124-1-ND/4899561" H 1250 6550 50  0001 C CNN "Link"
F 6 "LS L29K-G1H2-1-Z" H 1250 6550 50  0001 C CNN "MPN"
F 7 "OSRAM Opto Semiconductors Inc." H 1250 6550 50  0001 C CNN "Manufacturer"
F 8 "LED-0603 (1608 Metric) " H 1250 6550 50  0001 C CNN "Package"
F 9 "475-3124-1-ND" H 1250 6550 50  0001 C CNN "SPN"
	1    1250 6550
	0    -1   -1   0   
$EndComp
Wire Notes Line
	550  5350 550  6850
Wire Notes Line
	2700 5350 2700 6850
Wire Notes Line
	550  6850 2700 6850
Text Notes 650  5500 0    50   ~ 0
LEDs to signal wich battery is selected
Wire Notes Line
	550  5350 2700 5350
Wire Wire Line
	4450 2350 4900 2350
Text Label 4900 2350 2    50   ~ 0
VB_PRI_ON
Wire Wire Line
	4450 2450 4900 2450
Text Label 4900 2450 2    50   ~ 0
VB_SEC_ON
Text Label 6600 1100 0    50   ~ 0
VB_PRI_ON
Wire Wire Line
	6600 1100 7100 1100
Wire Wire Line
	6600 2400 7100 2400
Text Label 6600 2400 0    50   ~ 0
VB_SEC_ON
Wire Wire Line
	8550 3650 8900 3650
Text Label 8900 3650 2    50   ~ 0
~EN
Text Label 8900 4150 2    50   ~ 0
GND
Wire Wire Line
	8550 4250 8900 4250
Text Label 8900 4250 2    50   ~ 0
VBAT_OK
Wire Wire Line
	750  6750 1250 6750
Text Label 750  6750 0    50   ~ 0
VB_PRI_ON
Wire Wire Line
	1650 6750 2150 6750
Text Label 1650 6750 0    50   ~ 0
VB_SEC_ON
Wire Wire Line
	2750 2750 2600 2750
Text Label 2600 2750 0    50   ~ 0
~EN
Text Label 2450 2900 0    50   ~ 0
VBAT_OK
Wire Wire Line
	2450 2900 2750 2900
$EndSCHEMATC
